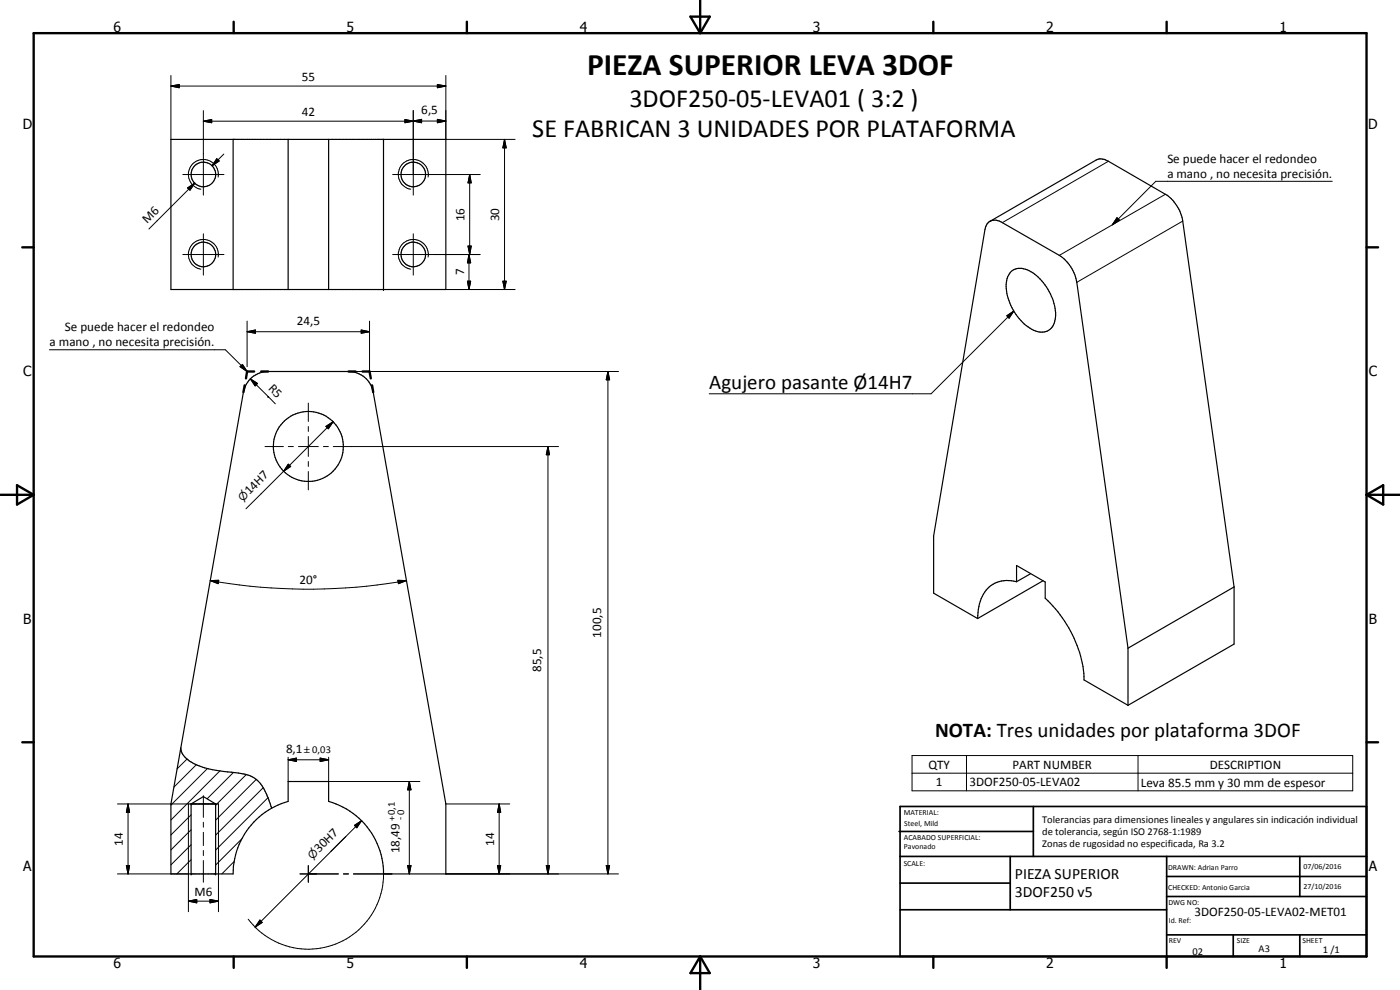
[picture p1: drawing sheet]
<svg xmlns="http://www.w3.org/2000/svg" width="420mm" height="297mm" viewBox="0 0 420 297" stroke-linecap="round" stroke-linejoin="round" font-family="sans-serif">
<g fill="none" stroke="#000" stroke-width=".35">
<path d="M51.3 41.8h82.5v45.1h-82.5zM70 41.8v45.1M86.5 41.8v45.1M98.6 41.8v45.1M115.1 41.8v45.1M297.1 66.4a3.4 3.4 0 0 1 3.7 .4l17.1 9.8a12 12 0 0 1 5.3 8.1l15.3 109.8M297.1 66.4l31.8-18.4a3.5 3.5 0 0 1 3.7 .4l17.1 9.9a11.9 11.9 0 0 1 5.3 8l15.4 109.8M297.1 66.4l-.9 .8-.6 1.6-15.4 92v17.2l13.2 7.6M303.5 81.4a5.3 5.3 0 0 1 6.5 .4 16 16 0 0 1 6.7 14 4.3 4.3 0 0 1-7 3 15.6 15.6 0 0 1-7.6-14.7l.3-1zM305.1 174.5v-4.8l8.6 4.9v4.9a35.7 35.7 0 0 1 11.6 24.5l13.2 7.6M305.1 174.5a8.6 8.6 0 0 0-11.1 6.6l-.6 4.5M309.3 172.1l-4.2 2.4"/>
<path d="M313 174.2l-19.6 11.4M370.4 176.1v17.2l-31.9 18.3M370.4 176.1l-31.9 18.4M338.5 194.5v17.1M54.3 224.5a6.9 6.9 0 0 0 5 5.1 39.7 39.7 0 0 0 12.2 2.3 9.2 9.2 0 0 1 8.7 7l1.3 3.6M54.3 224.5l-3 16.7v21h18.7a22.6 22.6 0 0 1 11.5-19.7M54.3 224.5l18.8-106.9a7.5 7.5 0 0 1 7.4-6.1h24.1a7.5 7.5 0 0 1 7.4 6.1l21.8 123.6v21h-18.7a22.6 22.6 0 0 0-16.5-21.7v-6h-12.1v6l-2.1 .6-2.9 1.4M56.5 241.2h9.1M57.4 262.2v-21l3.6-2.2 3.7 2.2v21"/>
<circle cx="61" cy="52.3" r="3.7"/>
<circle cx="124" cy="52.3" r="3.7"/>
<circle cx="61" cy="76.3" r="3.7"/>
<circle cx="124" cy="76.3" r="3.7"/>
<circle cx="92.6" cy="133.9" r="10.5"/>
</g>
<g fill="#000">
<circle cx="115.1" cy="41.8" r=".18"/>
<circle cx="115.1" cy="86.9" r=".18"/>
<circle cx="57.4" cy="241.2" r=".18"/>
<circle cx="64.7" cy="241.2" r=".18"/>
<circle cx="57.4" cy="262.2" r=".18"/>
<circle cx="64.7" cy="262.2" r=".18"/>
</g>
<g fill="none" stroke="#000" stroke-width=".3">
<path d="M51.3 25.8l2.5-.4v.9zM51.3 25.8h82.5M51.3 22.6v19.2M61 36.4l2.5-.5v.9zM61 33.2v25.3M61 36.4h63M121.5 35.9l2.5 .5-2.5 .4zM124 36.3l2.5-.5v1zM124 33.1v25.4M124 36.3h9.8M131.3 25.4l2.5 .4-2.5 .5zM131.3 35.8l2.5 .5-2.5 .5z"/>
<path d="M133.8 22.6v19.2h20.8M54.9 52.4h12.3M56.3 56.4l2.2-1.5-1.5 2.2zM58.5 54.9l-13.8 13.8M65.1 47.6l.7 .7-2.1 1.4zM65.5 53.1a4.5 4.5 0 0 0-3.7-5.2 4.5 4.5 0 0 0-5.2 3.7 4.5 4.5 0 0 0 3.7 5.2M67.2 46.2l-3.5 3.5M117.8 52.4h26.3M128.5 53.1a4.5 4.5 0 0 0-3.7-5.2 4.5 4.5 0 0 0-5.2 3.7 4.5 4.5 0 0 0 3.7 5.2M141 52.4l.4 2.5h-.9zM141 52.4v24M151.4 41.8l.5 2.6h-1z"/>
<path d="M151.4 41.8v45.1M332.6 48.4l-31.8 18.4M349.7 58.3l-31.8 18.3M399.8 54.4h-52.9l-13.1 13M54.9 76.4h12.3M61 70.1v12.4M65.5 77.1a4.5 4.5 0 0 0-3.7-5.2 4.5 4.5 0 0 0-5.2 3.7 4.5 4.5 0 0 0 3.7 5.2M117.8 76.4h26.3M124 70.1v12.4M128.5 77.1a4.5 4.5 0 0 0-3.7-5.2 4.5 4.5 0 0 0-5.2 3.7 4.5 4.5 0 0 0 3.7 5.2M140.5 73.8h.9l-.4 2.6zM140.7 76.4l.6 2.5h-1z"/>
<path d="M140.7 76.4v10.5M335.2 65.3l.7 .7-2.1 1.4zM355 66.3l-31.8 18.4M74.2 99.5l2.5-.5v1zM74.2 99.5h36.7M74.2 96.4v13.6M108.4 99l2.5 .5-2.5 .5zM110.9 96.4v15.1M133.8 86.9h20.8M140.3 84.4h1l-.6 2.5zM150.9 84.4h1l-.5 2.5zM302.2 94.7l2-1.4-1.4 2.2z"/>
<path d="M304.2 93.3l-24.8 24.9h-66.6M14.8 104.9h52.8l6.6 6.6M72 110l.8-.7 1.4 2.2zM74.2 111.3v.2M75.1 113.7l2.2 1.4-.7 .7zM75.1 113.7l5.4 5.3M80.5 119h.1M80.5 119l2.1 2.2M104.6 111.5h81M182.4 111.5l.6 2.5h-1.1zM182.4 111.5v150.7M79.5 134h5.5"/>
<path d="M86.5 139.3l.7 .7-2.1 1.4zM86.5 134h1.5M89.6 134h5.9M92.5 120.9v5.5M92.5 128v1.5M92.5 131v5.9M92.5 138.5v1.5M97.1 134h1.4M97.8 127.9l2.2-1.4-1.5 2.2zM100 126.5l-26.2 26.2M100 134h67.6M164.5 134l.4 2.4h-1z"/>
<path d="M164.5 134v128.2M92.5 141.5v5.5M63.1 174.2l2.5-.1-.1 1zM63.1 174.2a168.4 168.4 0 0 0 58.9 0M119.4 174.1l2.6 .1-2.4 .9zM54.3 225l-.2 .3M56.1 227.8l-3 2.9M58.9 229.4l-6.7 6.8M61 238.7v6.5M62.3 230.6l-11 11M66 231.3l-14.7 14.7M70.1 231.8l-7.9 7.8"/>
<path d="M73.9 232.4l-9.2 9.2M76.9 233.8l-12.2 12.3M79 236.3l-14.3 14.3M80.4 239.4l-15.7 15.7M86.5 228l2.5-.5v1zM86.5 228h12.1M86.5 227.2v7.3M96.1 227.5l2.5 .5-2.5 .5zM98.6 227.2v7.3h27.4M122.8 234.5l.5 2.5h-1zM122.8 234.5v27.7M273.7 226.7h132.3v10.6h-132.3z"/>
<path d="M273.7 232h132.3M290.1 226.7v10.6M341.5 226.7v10.6M35.3 241.2h21.2v32.4M37.9 259.7h1l-.5 2.5zM38.4 241.2l.5 2.5h-1zM38.4 241.2v21M57.4 257.9l-4.3 4.3M57.4 253.4l-6.1 6.1M57.4 249l-6.1 6M57.4 244.5l-6.1 6M61 246.7v1.5"/>
<path d="M61 249.7v4M61 255.2v1.5M61 258.2v6.5M65.6 241.2v32.4M70.3 258.4l-3.7 3.8M72.6 251.6l-7.9 7.9M92.5 259.7v5M103.8 251l-4.5 4.5M106.4 247.6l2.1-1.3-1.4 2.1zM108.5 246.3l-31.9 31.9M122.3 259.7h1l-.5 2.5zM133.8 241.2h19.2"/>
<path d="M149.3 259.7h1l-.5 2.5zM149.8 241.2l.5 2.5h-1zM149.8 241.2v21M163.9 259.7h1l-.4 2.5zM181.9 259.7h1.1l-.6 2.5zM35.3 262.2h21.2M56.5 270.4l2.5-.5v1zM56.5 270.4h9.1M63 269.9l2.6 .5-2.6 .5zM78 276.1l.7 .7-2.1 1.4zM90 262.2h11.5M103.1 262.2h1.5"/>
<path d="M106.1 262.2h11.5M115.1 262.3a22.6 22.6 0 0 1-15.5 21.3 22.6 22.6 0 0 1-25.1-7.8M133.8 262.2h51.8"/>
</g>
<g fill="none" stroke="#000" stroke-width=".71">
<path d="M10.1 9.9h400v277.1h-400zM70.1 6.5v3.4M140.1 6.5v3.4M207.2 5h5.8l-2.9 4.9zM210.1 0v9.9M280.1 6.5v3.4M350.1 6.5v3.4M6.7 74.2h3.4M410.1 74.2h3.5M73.4 115.6l-.3 2M76.3 111.5h-2.1l-.4 2M78.4 111.5h2.1"/>
<path d="M104.6 111.5h2.1M108.8 111.5h2.1l.4 2M111.7 115.6l.3 2M.1 148.5h10M5.1 145.6l5 2.9-5 2.9zM410.1 148.5h10M410.1 148.5l5-2.9v5.8zM6.7 222.7h3.4M410.1 222.7h3.5M70.1 287v3.4M140.1 287v3.4M210.1 287v10"/>
<path d="M210.1 287l2.9 5h-5.8zM280.1 287v3.4M350.1 287v3.4"/>
</g>
<g fill="none" stroke="#000" stroke-width=".51">
<path d="M269.8 249.5h40.3M270.1 242h140v45h-140zM270.1 257h140M303.2 257v16M310.1 242v15M350.1 257v30M390.1 257v12M270.1 265h33.1M270.1 273h80M350.1 269h60M350.1 263h60M350.1 280.5h60"/>
<path d="M370.1 280.5v6.5M390.1 280.5v6.5"/>
</g>
<g fill="#000">
<path d="M51.3 25.8l2.5-.4v.9zM61 36.4l2.5-.5v.9zM121.5 35.9l2.5 .5-2.5 .4zM124 36.3l2.5-.5v1zM131.3 25.4l2.5 .4-2.5 .5zM131.3 35.8l2.5 .5-2.5 .5zM56.3 56.4l2.2-1.5-1.5 2.2zM65.1 47.6l.7 .7-2.1 1.4zM141 52.4l.4 2.5h-.9zM151.4 41.8l.5 2.6h-1zM140.5 73.8h.9l-.4 2.6zM140.7 76.4l.6 2.5h-1z"/>
<path d="M335.2 65.3l.7 .7-2.1 1.4zM74.2 99.5l2.5-.5v1zM108.4 99l2.5 .5-2.5 .5zM140.3 84.4h1l-.6 2.5zM150.9 84.4h1l-.5 2.5zM302.2 94.7l2-1.4-1.4 2.2zM72 110l.8-.7 1.4 2.2zM75.1 113.7l2.2 1.4-.7 .7zM182.4 111.5l.6 2.5h-1.1zM86.5 139.3l.7 .7-2.1 1.4zM97.8 127.9l2.2-1.4-1.5 2.2zM164.5 134l.4 2.4h-1z"/>
<path d="M63.1 174.2l2.5-.1-.1 1zM119.4 174.1l2.6 .1-2.4 .9zM86.5 228l2.5-.5v1zM96.1 227.5l2.5 .5-2.5 .5zM122.8 234.5l.5 2.5h-1zM37.9 259.7h1l-.5 2.5zM38.4 241.2l.5 2.5h-1zM106.4 247.6l2.1-1.3-1.4 2.1zM122.3 259.7h1l-.5 2.5zM149.3 259.7h1l-.5 2.5zM149.8 241.2l.5 2.5h-1zM163.9 259.7h1l-.4 2.5z"/>
<path d="M181.9 259.7h1.1l-.6 2.5zM56.5 270.4l2.5-.5v1zM63 269.9l2.6 .5-2.6 .5zM78 276.1l.7 .7-2.1 1.4z"/>
</g>
<text font-size="9.4" x="176.2" y="22.5">PIEZA SUPERIOR LEVA 3DOF</text>
<g font-size="7.9">
<text x="188.9" y="32">3DOF250-05-LEVA01 ( 3:2 )</text>
<text x="159.8" y="41">SE FABRICAN 3 UNIDADES POR PLATAFORMA</text>
</g>
<g font-size="6.3">
<text x="212.8" y="116.8">Agujero pasante Ø14H7</text>
<text x="280.6" y="221.2">NOTA: Tres unidades por plataforma 3DOF</text>
</g>
<g font-size="4.7">
<text x="304.6" y="263.8">PIEZA SUPERIOR</text>
<text x="304.6" y="269.2">3DOF250 v5</text>
</g>
<g font-size="4.2">
<text x="34" y="9.6">6</text>
<text x="104" y="9.6">5</text>
<text x="174" y="9.6">4</text>
<text x="244" y="9.6">3</text>
<text x="314" y="9.6">2</text>
<text x="384" y="9.6">1</text>
<text x="6.8" y="38.7">D</text>
<text x="410.6" y="38.7">D</text>
<text x="7" y="112.9">C</text>
<text x="410.8" y="112.9">C</text>
<text x="7" y="187.1">B</text>
<text x="410.8" y="187.1">B</text>
<text x="7" y="261.4">A</text>
<text x="410.8" y="261.4">A</text>
<text x="34" y="290.4">6</text>
<text x="104" y="290.4">5</text>
<text x="174" y="290.4">4</text>
<text x="244" y="290.4">3</text>
<text x="314" y="290.4">2</text>
<text x="384" y="290.4">1</text>
</g>
<g font-size="3.9">
<text x="90.6" y="24.3">55</text>
<text x="90.6" y="34.8">42</text>
<text x="126.4" y="34.2">6,5</text>
<text x="350.3" y="48.9">Se puede hacer el redondeo</text>
<text x="350.3" y="53.4">a mano , no necesita precisión.</text>
<text x="44.1" y="67.1" transform="rotate(-45 44.1 67.1)">M6</text>
<text x="139.4" y="66.4" transform="rotate(-90 139.4 66.4)">16</text>
<text x="149.8" y="66.4" transform="rotate(-90 149.8 66.4)">30</text>
<text x="139.3" y="82.6" transform="rotate(-90 139.3 82.6)">7</text>
<text x="19.5" y="99.4">Se puede hacer el redondeo</text>
<text x="89.1" y="97.5">24,5</text>
<text x="14.9" y="103.9">a mano , no necesita precisión.</text>
<text x="80.3" y="116.6" transform="rotate(45 80.3 116.6)">R5</text>
<text x="74.9" y="148.6" transform="rotate(-45 74.9 148.6)">14H7</text>
<text x="89.9" y="175.2">20°</text>
<text x="180.4" y="191.3" transform="rotate(-90 180.4 191.3)">100,5</text>
<text x="162.4" y="201.6" transform="rotate(-90 162.4 201.6)">85,5</text>
<text x="85.8" y="225.9">8,1</text>
<text x="278.6" y="230.6">QTY</text>
<text x="303.9" y="230.6">PART NUMBER</text>
<text x="363" y="230.6">DESCRIPTION</text>
<text x="280.9" y="235.9">1</text>
<text x="290.9" y="235.9">3DOF250-05-LEVA02</text>
<text x="342.4" y="236">Leva 85.5 mm y 30 mm de espesor</text>
<text x="36.9" y="253.7" transform="rotate(-90 36.9 253.7)">14</text>
<text x="95.7" y="255.9" transform="rotate(-45 95.7 255.9)">30H7</text>
<text x="119.9" y="256.1" transform="rotate(-90 119.9 256.1)">18,49</text>
<text x="148.3" y="253.7" transform="rotate(-90 148.3 253.7)">14</text>
<text x="58.4" y="268.9">M6</text>
<text x="358.5" y="275">3DOF250-05-LEVA02-MET01</text>
</g>
<text font-size="3.3" x="93.8" y="257.9" transform="rotate(-45 93.8 257.9)">⌀</text>
<text font-size="3.2" x="72.9" y="150.6" transform="rotate(-45 72.9 150.6)">⌀</text>
<g font-size="3.1">
<text x="93.7" y="225.9">0,03</text>
<text x="118.6" y="246.4" transform="rotate(-90 118.6 246.4)">+0,1</text>
<text x="121.1" y="246.1" transform="rotate(-90 121.1 246.1)">-0</text>
<text x="312.7" y="246.8">Tolerancias para dimensiones lineales y angulares sin indicación individual</text>
<text x="312.7" y="250.4">de tolerancia, según ISO 2768-1:1989</text>
<text x="312.7" y="254">Zonas de rugosidad no especificada, Ra 3.2</text>
<text x="357.9" y="286.4">02</text>
<text x="377.7" y="285.6">A3</text>
<text x="397" y="285.9">1 /1</text>
</g>
<text font-size="2.6" x="91.3" y="225.9">±</text>
<g font-size="2.4">
<text x="271.2" y="244.4">MATERIAL:</text>
<text x="271.3" y="252">ACABADO SUPERFICIAL:</text>
<text x="271.4" y="247.9">Steel, Mild</text>
<text x="271.3" y="254.6">Pavonado</text>
<text x="271.2" y="259.7">SCALE:</text>
<text x="350.6" y="261">DRAWN: Adrian Parro</text>
<text x="391.2" y="260.6">07/06/2016</text>
<text x="350.6" y="267">CHECKED: Antonio Garcia</text>
<text x="391.2" y="266.7">27/10/2016</text>
<text x="350.6" y="271.4">DWG NO:</text>
<text x="350.8" y="276.9">Id. Ref:</text>
<text x="350.8" y="282.8">REV</text>
<text x="371.2" y="282.9">SIZE</text>
<text x="390.9" y="282.9">SHEET</text>
</g>
</svg>
